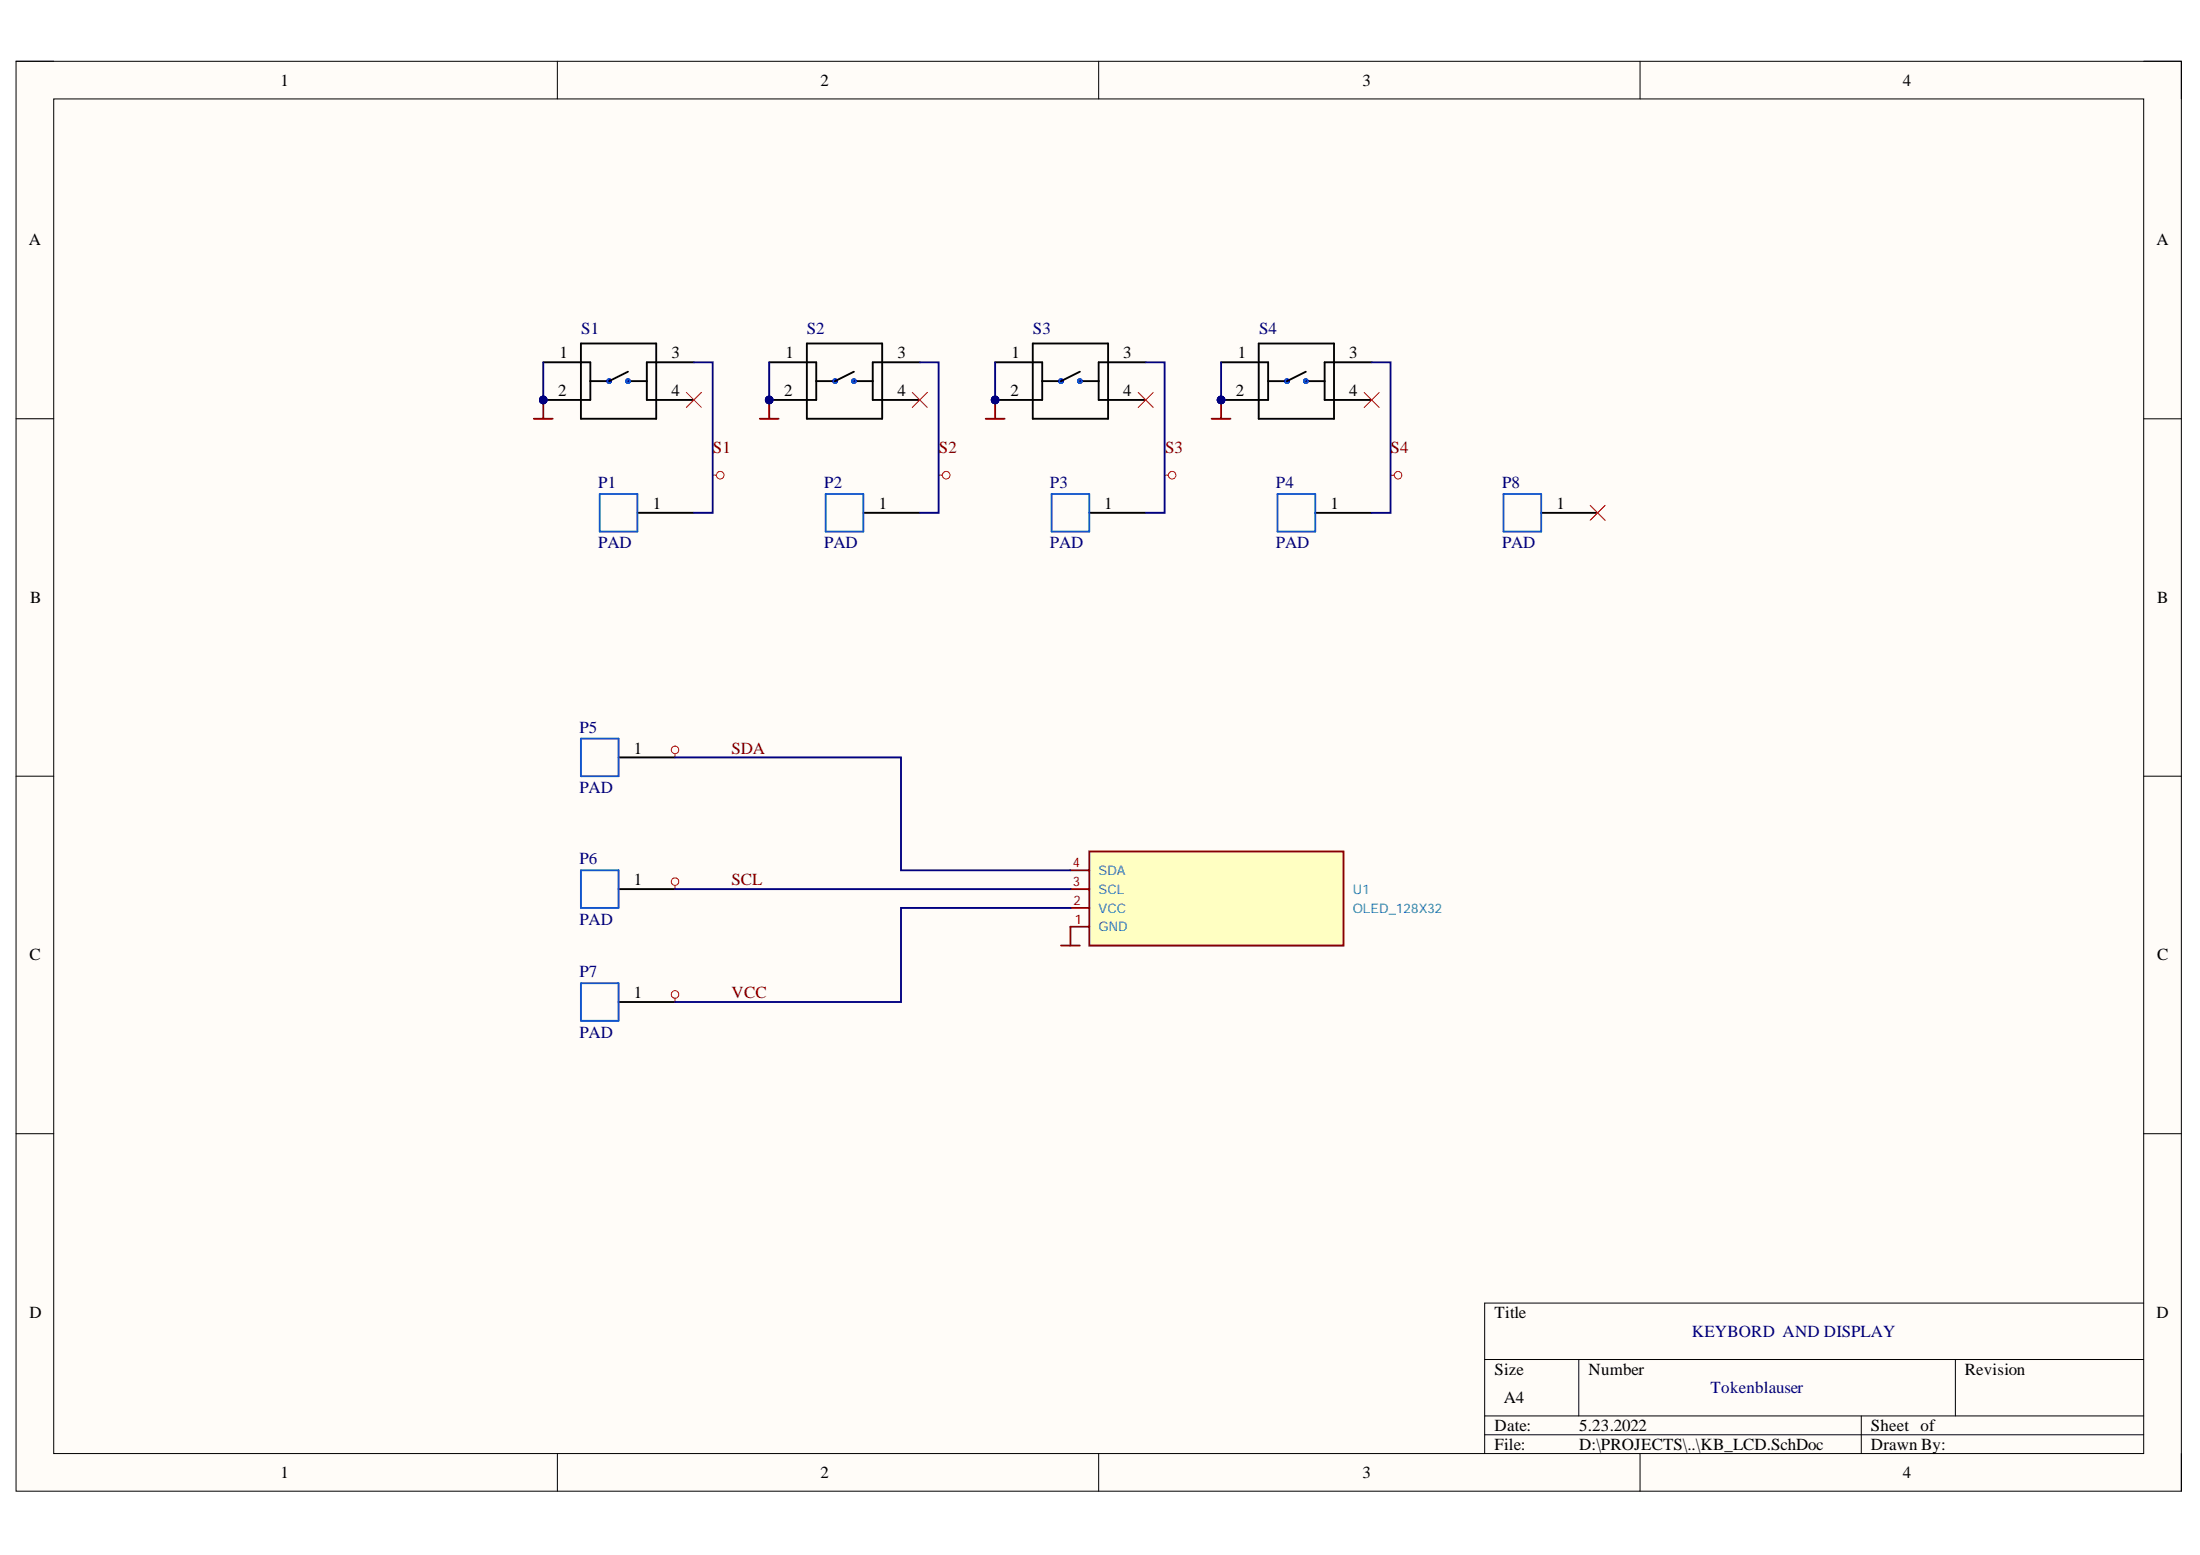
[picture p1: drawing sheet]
<svg xmlns="http://www.w3.org/2000/svg" width="297mm" height="210mm" viewBox="0 0 297 210" stroke-linecap="round" stroke-linejoin="round" font-family="sans-serif">
<path d="M2.2 8.3h292.3v193h-292.3z" fill-rule="evenodd" fill="#fffcf8"/>
<path d="M2.2 8.3h292.3v193h-292.3z" fill="none" stroke="#000" stroke-width=".14"/>
<path d="M7.3 13.4h282.1v182.8h-282.1z" fill-rule="evenodd" fill="#fffcf8"/>
<g fill="none" stroke="#000" stroke-width=".14">
<path d="M2.2 8.3h5.1M7.3 13.4h282.1v182.8h-282.1zM75.3 8.3v5M148.3 8.3v5M221.4 8.3v5.1M289.4 8.3h5.1v5.1M2.2 56.5h5.1M289.4 56.5h5.1M2.2 104.8h5.1M289.4 104.8h5.1M2.2 153h5.1M289.4 153h5.1"/>
<path d="M289.4 175.9h-88.9v20.3M75.3 196.2v5.1M148.3 196.2v5.1M200.5 183.5h88.9M200.5 191.1h88.9M200.5 193.7h88.9M213.2 183.5v7.6M221.4 196.2v5.1M251.3 191.1v5.1M264 183.5v7.6M294.5 196.2v5.1"/>
</g>
<path d="M147.1 114.9h34.3v12.7h-34.3z" fill-rule="evenodd" fill="#ffffc2"/>
<path d="M144.5 117.5h2.6M147.1 114.9h34.3v12.7h-34.3zM144.5 120h2.6M144.5 125.1h2.6M144.5 122.6h2.6" fill="none" stroke="#840000" stroke-width=".25"/>
<circle cx="73.4" cy="54" r=".51" fill="#000080"/>
<circle cx="73.4" cy="54" r=".51" fill="none" stroke="#000080" stroke-width=".14"/>
<path d="M78.4 48.9h1.3v5.1h-6.3M78.4 46.4h10.2v10.1h-10.2zM84.8 50.2l-2.6 1.2h-2.5M84.8 51.4h2.5M93.7 48.9h-6.4v5.1h6.4" fill="none" stroke="#000" stroke-width=".25"/>
<g fill="none" stroke="#00f" stroke-width=".25">
<circle cx="82.2" cy="51.4" r=".25"/>
<circle cx="84.8" cy="51.4" r=".25"/>
</g>
<circle cx="73.4" cy="54" r=".51" fill="#000080"/>
<circle cx="73.4" cy="54" r=".51" fill="none" stroke="#000080" stroke-width=".14"/>
<path d="M73.4 48.9h5" fill="none" stroke="#000" stroke-width=".25"/>
<circle cx="103.9" cy="54" r=".51" fill="#000080"/>
<circle cx="103.9" cy="54" r=".51" fill="none" stroke="#000080" stroke-width=".14"/>
<path d="M108.9 48.9h1.3v5.1h-6.3M108.9 46.4h10.2v10.1h-10.2zM115.3 50.2l-2.6 1.2h-2.5M115.3 51.4h2.5M124.2 48.9h-6.4v5.1h6.4" fill="none" stroke="#000" stroke-width=".25"/>
<g fill="none" stroke="#00f" stroke-width=".25">
<circle cx="112.7" cy="51.4" r=".25"/>
<circle cx="112.8" cy="51.4" r=".25"/>
<circle cx="115.3" cy="51.4" r=".25"/>
</g>
<circle cx="103.9" cy="54" r=".51" fill="#000080"/>
<circle cx="103.9" cy="54" r=".51" fill="none" stroke="#000080" stroke-width=".14"/>
<path d="M103.9 48.9h5" fill="none" stroke="#000" stroke-width=".25"/>
<circle cx="134.4" cy="54" r=".51" fill="#000080"/>
<circle cx="134.4" cy="54" r=".51" fill="none" stroke="#000080" stroke-width=".14"/>
<path d="M139.4 48.9h1.3v5.1h-6.3M139.4 46.4h10.2v10.1h-10.2zM145.8 50.2l-2.5 1.2h-2.6M145.8 51.4h2.5M154.7 48.9h-6.4v5.1h6.4" fill="none" stroke="#000" stroke-width=".25"/>
<g fill="none" stroke="#00f" stroke-width=".25">
<circle cx="143.3" cy="51.4" r=".25"/>
<circle cx="145.8" cy="51.4" r=".25"/>
</g>
<circle cx="134.4" cy="54" r=".51" fill="#000080"/>
<circle cx="134.4" cy="54" r=".51" fill="none" stroke="#000080" stroke-width=".14"/>
<path d="M134.4 48.9h5" fill="none" stroke="#000" stroke-width=".25"/>
<circle cx="164.9" cy="54" r=".51" fill="#000080"/>
<circle cx="164.9" cy="54" r=".51" fill="none" stroke="#000080" stroke-width=".14"/>
<path d="M169.9 48.9h1.3v5.1h-6.3M169.9 46.4h10.2v10.1h-10.2zM176.3 50.2l-2.5 1.3h-2.6M176.3 51.5h2.5M185.2 48.9h-6.4v5.1h6.4" fill="none" stroke="#000" stroke-width=".25"/>
<g fill="none" stroke="#00f" stroke-width=".25">
<circle cx="173.8" cy="51.5" r=".25"/>
<circle cx="176.3" cy="51.4" r=".26"/>
<circle cx="176.3" cy="51.5" r=".25"/>
</g>
<circle cx="164.9" cy="54" r=".51" fill="#000080"/>
<circle cx="164.9" cy="54" r=".51" fill="none" stroke="#000080" stroke-width=".14"/>
<path d="M164.9 48.9h5" fill="none" stroke="#000" stroke-width=".25"/>
<path d="M72.1 56.5h2.5M73.4 54v2.5M143.3 127.6h2.5M144.5 125.1v2.5" fill="none" stroke="#800000" stroke-width=".25"/>
<circle cx="73.4" cy="54" r=".51" fill="#000080"/>
<circle cx="73.4" cy="54" r=".51" fill="none" stroke="#000080" stroke-width=".14"/>
<path d="M86.1 69.2h7.6M116.6 69.2h7.6M147.1 69.2h7.6M177.6 69.2h7.6M83.5 102.2h7.6M83.5 120h7.6M83.5 135.3h7.6" fill="none" stroke="#000" stroke-width=".25"/>
<path d="M81 66.7h5.1v5.1h-5.1zM111.5 66.7h5.1v5.1h-5.1zM142 66.7h5.1v5.1h-5.1zM172.5 66.7h5.1v5.1h-5.1zM78.4 99.7h5.1v5.1h-5.1zM78.4 117.5h5.1v5.1h-5.1zM78.4 132.7h5.1v5.1h-5.1z" fill="none" stroke="#15c" stroke-width=".25"/>
<path d="M102.6 56.5h2.5M103.9 54v2.5" fill="none" stroke="#800000" stroke-width=".25"/>
<circle cx="103.9" cy="54" r=".51" fill="#000080"/>
<circle cx="103.9" cy="54" r=".51" fill="none" stroke="#000080" stroke-width=".14"/>
<path d="M133.1 56.5h2.5M134.4 54v2.5" fill="none" stroke="#800000" stroke-width=".25"/>
<circle cx="134.4" cy="54" r=".51" fill="#000080"/>
<circle cx="134.4" cy="54" r=".51" fill="none" stroke="#000080" stroke-width=".14"/>
<path d="M163.6 56.5h2.5M164.9 54v2.5" fill="none" stroke="#800000" stroke-width=".25"/>
<circle cx="164.9" cy="54" r=".51" fill="#000080"/>
<circle cx="164.9" cy="54" r=".51" fill="none" stroke="#000080" stroke-width=".14"/>
<g fill="none" stroke="#f00" stroke-width=".14">
<path d="M92.7 53l2 2M94.7 53l-2 2M123.2 53l2 2M125.2 53l-2 2M153.7 53l2 2M155.7 53l-2 2M96.2 64.1h.5M126.7 64.1h.5M157.2 64.1h.5M187.7 64.1h.6M214.7 68.2l2 2M216.7 68.2l-2 2"/>
<path d="M91.1 101.7v.5M91.1 119.5v.5M91.1 134.8v.5"/>
<circle cx="97.2" cy="64.1" r=".51"/>
<circle cx="127.8" cy="64.1" r=".51"/>
<circle cx="158.3" cy="64.1" r=".51"/>
<circle cx="188.8" cy="64.1" r=".51"/>
<circle cx="91.1" cy="119" r=".51"/>
<circle cx="91.1" cy="101.2" r=".51"/>
<circle cx="91.1" cy="134.2" r=".51"/>
</g>
<path d="M208.1 69.2h7.6" fill="none" stroke="#000" stroke-width=".25"/>
<path d="M203 66.7h5.1v5.1h-5.1z" fill="none" stroke="#15c" stroke-width=".25"/>
<path d="M73.4 48.9v5.1M91.1 102.2h30.6v15.3h22.8M91.1 120h53.4M144.5 122.6h-22.8v12.7h-30.6" fill="none" stroke="#000080" stroke-width=".25"/>
<circle cx="73.4" cy="54" r=".51" fill="#000080"/>
<circle cx="73.4" cy="54" r=".51" fill="none" stroke="#000080" stroke-width=".14"/>
<path d="M103.9 48.9v5.1" fill="none" stroke="#000080" stroke-width=".25"/>
<circle cx="103.9" cy="54" r=".51" fill="#000080"/>
<circle cx="103.9" cy="54" r=".51" fill="none" stroke="#000080" stroke-width=".14"/>
<path d="M134.4 48.9v5.1" fill="none" stroke="#000080" stroke-width=".25"/>
<circle cx="134.4" cy="54" r=".51" fill="#000080"/>
<circle cx="134.4" cy="54" r=".51" fill="none" stroke="#000080" stroke-width=".14"/>
<path d="M164.9 48.9v5.1" fill="none" stroke="#000080" stroke-width=".25"/>
<circle cx="164.9" cy="54" r=".51" fill="#000080"/>
<circle cx="164.9" cy="54" r=".51" fill="none" stroke="#000080" stroke-width=".14"/>
<path d="M93.7 48.9h2.5v20.3h-2.5M124.2 48.9h2.5v20.3h-2.5M154.7 48.9h2.5v20.3h-2.5M185.2 48.9h2.5v20.3h-2.5" fill="none" stroke="#000080" stroke-width=".25"/>
<path d="M184.2 53l2 2M186.2 53l-2 2" fill="none" stroke="#f00" stroke-width=".14"/>
<g font-size="2.3">
<text x="37.9" y="11.6">1</text>
<text x="110.8" y="11.6">2</text>
<text x="183.9" y="11.6">3</text>
<text x="256.9" y="11.6">4</text>
<text x="3.9" y="33.1">A</text>
<text x="291.2" y="33.1">A</text>
<text x="75.4" y="53.5">2</text>
<text x="75.5" y="48.3">1</text>
<text x="90.7" y="53.5">4</text>
<text x="90.7" y="48.3">3</text>
<text x="105.9" y="53.5">2</text>
<text x="106.1" y="48.3">1</text>
<text x="121.2" y="53.5">4</text>
<text x="121.2" y="48.3">3</text>
<text x="136.4" y="53.5">2</text>
<text x="136.6" y="48.3">1</text>
<text x="151.6" y="53.5">4</text>
<text x="151.6" y="48.3">3</text>
<text x="166.9" y="53.5">2</text>
<text x="167.1" y="48.3">1</text>
<text x="182.2" y="53.5">4</text>
<text x="182.2" y="48.3">3</text>
<text x="88.1" y="68.7">1</text>
<text x="118.7" y="68.7">1</text>
<text x="149.1" y="68.7">1</text>
<text x="179.6" y="68.7">1</text>
<text x="210.2" y="68.7">1</text>
<text x="4.1" y="81.4">B</text>
<text x="291.3" y="81.4">B</text>
<text x="85.6" y="101.7">1</text>
<text x="85.6" y="119.5">1</text>
<text x="4" y="129.6">C</text>
<text x="291.3" y="129.6">C</text>
<text x="85.6" y="134.7">1</text>
<text x="4" y="177.9">D</text>
<text x="201.8" y="177.9">Title</text>
<text x="291.2" y="177.9">D</text>
<text x="201.8" y="185.6">Size</text>
<text x="214.5" y="185.6">Number</text>
<text x="265.3" y="185.6">Revision</text>
<text x="203.1" y="189.4">A4</text>
<text x="201.8" y="193.2">Date:</text>
<text x="201.8" y="195.7">File:</text>
<text x="213.2" y="193.2">5.23.2022</text>
<text x="213.2" y="195.7">D:\PROJECTS\..\KB_LCD.SchDoc</text>
<text x="252.6" y="193.2">Sheet of</text>
<text x="252.6" y="195.7">Drawn By:</text>
<text x="37.9" y="199.5">1</text>
<text x="110.8" y="199.5">2</text>
<text x="183.9" y="199.5">3</text>
<text x="256.9" y="199.5">4</text>
</g>
<g font-size="2.3" fill="#000080">
<text x="78.5" y="45">S1</text>
<text x="108.9" y="45">S2</text>
<text x="139.5" y="45">S3</text>
<text x="170" y="45">S4</text>
<text x="80.8" y="65.9">P1</text>
<text x="111.3" y="65.9">P2</text>
<text x="141.7" y="65.9">P3</text>
<text x="172.3" y="65.9">P4</text>
<text x="202.8" y="65.9">P8</text>
<text x="80.8" y="74">PAD</text>
<text x="111.3" y="74">PAD</text>
<text x="141.7" y="74">PAD</text>
<text x="172.3" y="74">PAD</text>
<text x="202.8" y="74">PAD</text>
<text x="78.2" y="98.9">P5</text>
<text x="78.2" y="107.1">PAD</text>
<text x="78.2" y="116.7">P6</text>
<text x="78.2" y="124.8">PAD</text>
<text x="78.2" y="131.9">P7</text>
<text x="78.2" y="140.1">PAD</text>
<text x="228.4" y="180.5">KEYBORD AND DISPLAY</text>
<text x="231" y="188.1">Tokenblauser</text>
</g>
<g font-size="2.3" fill="#800000">
<text x="96.2" y="61.1">S1</text>
<text x="126.8" y="61.1">S2</text>
<text x="157.3" y="61.1">S3</text>
<text x="187.7" y="61.1">S4</text>
<text x="98.8" y="101.7">SDA</text>
<text x="98.8" y="119.5">SCL</text>
<text x="98.8" y="134.7">VCC</text>
</g>
<g font-size="1.8" fill="#840000">
<text x="144.9" y="119.6">3</text>
<text x="144.9" y="117">4</text>
<text x="145" y="122.2">2</text>
<text x="145.1" y="124.7">1</text>
</g>
<g font-size="1.8" fill="#008484">
<text x="148.3" y="118.1">SDA</text>
<text x="148.3" y="120.7">SCL</text>
<text x="148.3" y="125.7">GND</text>
<text x="148.3" y="123.2">VCC</text>
<text x="182.7" y="123.2">OLED_128X32</text>
<text x="182.7" y="120.7">U1</text>
</g>
</svg>
